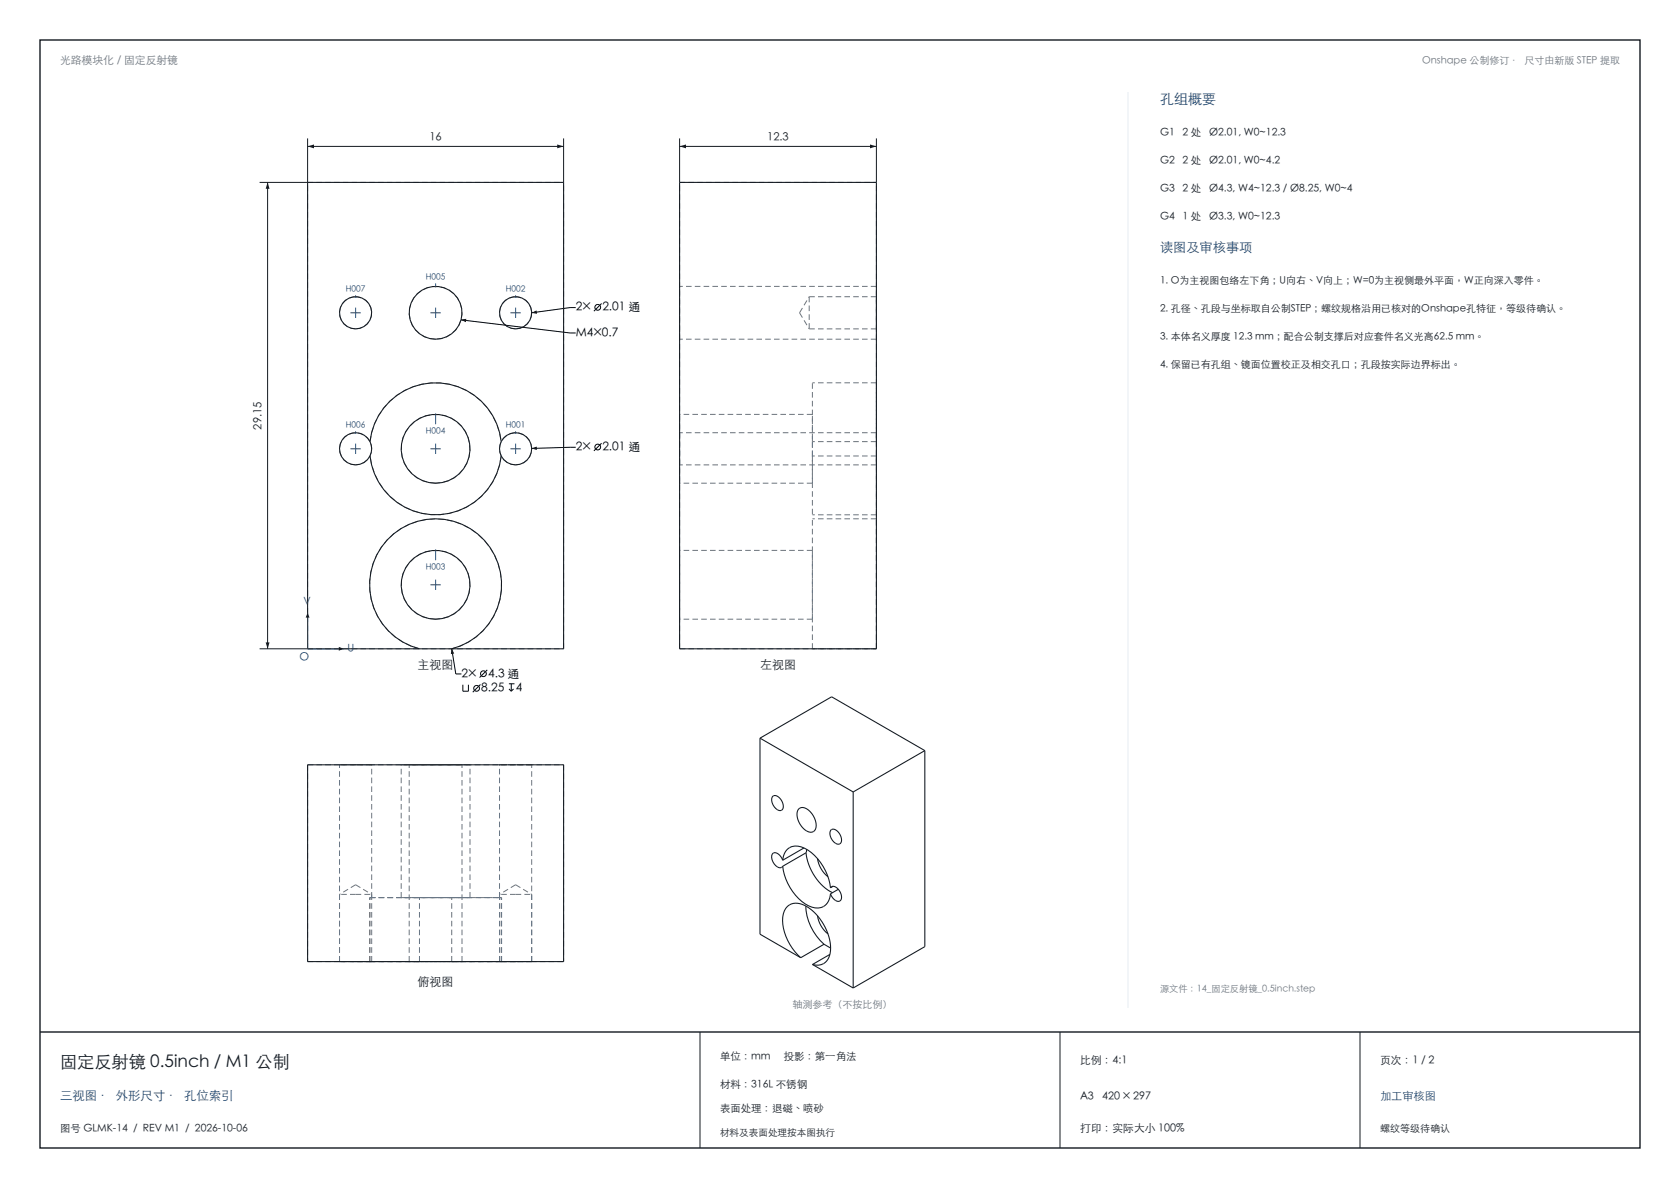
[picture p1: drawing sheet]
<svg xmlns="http://www.w3.org/2000/svg" width="420mm" height="297mm" viewBox="0 0 420 297" stroke-linecap="round" stroke-linejoin="round" font-family="sans-serif">
<path d="M10 10h400v277h-400zM10 258h400" fill="none" stroke="#141a21" stroke-width=".35"/>
<path d="M76.9 34.6v11M76.9 36.6h64M140.9 34.6v11M175 258v29M265 258v29M340 258v29" fill="none" stroke="#141a21" stroke-width=".25"/>
<g fill="none" stroke="#6b7580" stroke-width=".25" stroke-dasharray="1.4 .8" stroke-linecap="butt">
<path d="M76.9 45.6h64M169.9 45.6h49.2M88.9 74.2a4 4 0 0 1 4 4 4 4 0 0 1-4 4M128.9 74.2a4 4 0 0 1 4 4 4 4 0 0 1-4 4M199.9 78.2l2.4-4M199.9 78.2l2.4 4M202.3 74.2v8M219.1 71.6h-49.2M219.1 74.2h-16.8M88.9 82.2a4 4 0 0 1-4-4 4 4 0 0 1 4-4M108.9 84.8a6.6 6.6 0 0 1-5.9-9.5 6.6 6.6 0 0 1 11.1-1.2 6.6 6.6 0 0 1-3.8 10.5l-1.4 .2M128.9 82.2a4 4 0 0 1-4-4 4 4 0 0 1 4-4"/>
<path d="M169.9 84.8v-13.2M219.1 82.2v-8M219.1 84.8v-13.2M219.1 84.8h-49.2M219.1 82.2h-16.8M219.1 95.7h-16M88.9 116.2a4 4 0 0 1-3.6-5.7 4 4 0 0 1 6.7-.9 4 4 0 0 1-2 6.5l-1.1 .1M92.5 110.4a16.5 16.5 0 0 1 16.4-14.7 16.5 16.5 0 0 1 16.4 14.7M125.3 114a16.5 16.5 0 0 1-16.4 14.7 16.5 16.5 0 0 1-16.4-14.7M128.9 116.2a4 4 0 0 1-3.6-5.7 4 4 0 0 1 6.7-.9 4 4 0 0 1-2 6.5l-1.1 .1M169.9 116.2v-8M203.1 110.4v-14.7"/>
<path d="M203.1 114v14.7M203.1 114v-3.6M203.1 103.6h-33.2M219.1 114v14.7M219.1 114v2.2M219.1 116.2v-8M219.1 108.2v2.2M219.1 110.4v-14.7M219.1 110.4h-16M219.1 114h-16M219.1 116.2h-49.2M219.1 108.2h-49.2"/>
<path d="M108.9 120.8a8.6 8.6 0 0 1-7.7-12.4 8.6 8.6 0 0 1 14.5-1.4 8.6 8.6 0 0 1-5.2 13.6l-1.6 .2M169.9 120.8v-17.2M203.1 120.8h-33.2M203.1 120.8v-17.2M203.1 137.6h-33.2M219.1 128.7h-16M219.1 129.7h-16M108.9 154.8a8.6 8.6 0 0 1-7.7-12.4 8.6 8.6 0 0 1 14.5-1.4 8.6 8.6 0 0 1-5.2 13.6l-1.6 .2M169.9 154.8v-17.2M203.1 154.8h-33.2M203.1 154.8v-17.2M76.9 162.2h64"/>
<path d="M76.9 162.2v-116.6M104.9 162.2a16.5 16.5 0 0 1-9.6-25.4 16.5 16.5 0 0 1 27.2 0 16.5 16.5 0 0 1-9.6 25.4M140.9 162.2v-116.6M169.9 162.2h49.2M169.9 162.2v-116.6M203.1 162.2v-32.5M219.1 162.2v-32.5M219.1 162.2v-116.6M219.1 162.2h-16M76.9 191.2v49.2M76.9 191.2h64M84.9 191.2h8"/>
<path d="M88.9 191.2h-4M92.9 191.2h-4M100.3 191.2h17.2M102.3 191.2h13.2M108.9 191.2h-8.6M108.9 191.2h-6.6M115.5 191.2h-6.6M117.5 191.2h-8.6M124.9 191.2h8M128.9 191.2h-4M132.9 191.2h-4M140.9 191.2v49.2"/>
<path d="M88.9 223.6h4M88.9 223.6h-4M88.9 221.2l-4 2.4M88.9 221.2l4 2.4M92.4 224.4h33M92.5 224.4h32.8M92.5 224.4h.4M92.9 224.4v-33.2M100.3 224.4h17.2M100.3 224.4v-33.2M104.9 224.4h-12.5M108.9 224.4h-8.6"/>
<path d="M112.9 224.4h-8M117.5 224.4h-8.6M117.5 224.4v-33.2M124.9 224.4v-33.2M125.3 224.4h-.4M125.4 224.4h-12.5M128.9 223.6h4M128.9 223.6h-4M128.9 221.2l-4 2.4M128.9 221.2l4 2.4M76.9 240.4h28M84.9 240.4h8"/>
<path d="M84.9 240.4h7.6M84.9 240.4v-16.8M84.9 240.4v-49.2M88.9 240.4h-4M92.4 240.4h33M92.4 240.4v-16M92.5 240.4h-3.6M92.5 240.4v-16M92.9 240.4h-4M92.9 240.4v-16.8M102.3 240.4h13.2M102.3 240.4v-49.2"/>
<path d="M104.9 240.4h-12.5M104.9 240.4v-16M108.9 240.4h-6.6M112.9 240.4h28M112.9 240.4v-16M115.5 240.4h-6.6M115.5 240.4v-49.2M124.9 240.4h8M124.9 240.4v-16.8M125.3 240.4h-32.8M125.3 240.4h7.6M125.3 240.4v-16"/>
<path d="M125.4 240.4h-12.5M125.4 240.4v-16M128.9 240.4h-4M128.9 240.4h-3.6M132.9 240.4h-4M132.9 240.4v-16.8M132.9 240.4v-49.2"/>
</g>
<g fill="none" stroke="#141a21" stroke-width=".27">
<path d="M76.9 45.6h64v116.6h-64zM169.9 45.6h49.2v116.6h-49.2zM92.5 114a16.5 16.5 0 0 0 16.4 14.7 16.5 16.5 0 0 0 16.4-14.7M92.5 110.4a4 4 0 0 0-6.1-1.3 4 4 0 0 0 0 6.2 4 4 0 0 0 6.1-1.3M92.5 110.4a16.5 16.5 0 0 1 16.4-14.7 16.5 16.5 0 0 1 16.4 14.7M92.5 110.4a4 4 0 0 1 0 3.6M125.3 110.4a4 4 0 0 1 6.1-1.3 4 4 0 0 1 0 6.2 4 4 0 0 1-6.1-1.3M125.3 110.4a4 4 0 0 0 0 3.6M104.9 162.2a16.5 16.5 0 0 1-9.6-25.4 16.5 16.5 0 0 1 27.2 0 16.5 16.5 0 0 1-9.6 25.4M76.9 191.2h64v49.2h-64z"/>
<circle cx="88.9" cy="78.2" r="4"/>
<circle cx="108.9" cy="78.2" r="6.6"/>
<circle cx="128.9" cy="78.2" r="4"/>
<circle cx="108.9" cy="112.2" r="8.6"/>
<circle cx="108.9" cy="146.2" r="8.6"/>
</g>
<g fill="#141a21">
<path d="M76.9 36.6l1.6-.5v1z"/>
<path d="M139.3 36.1l1.6 .5-1.6 .5z"/>
</g>
<path d="M64.9 45.6h12M66.9 45.6v116.6M64.9 162.2h12" fill="none" stroke="#141a21" stroke-width=".25"/>
<g fill="#141a21">
<path d="M66.4 160.6h1l-.5 1.6z"/>
<path d="M66.9 45.6l.5 1.6h-1z"/>
</g>
<path d="M169.9 34.6v11M169.9 36.6h49.2M219.1 34.6v11" fill="none" stroke="#141a21" stroke-width=".25"/>
<g fill="#141a21">
<path d="M169.9 36.6l1.6-.5v1z"/>
<path d="M217.5 36.1l1.6 .5-1.6 .5z"/>
</g>
<path d="M76.9 153.2v9h9" fill="none" stroke="#144578" stroke-width=".25"/>
<g fill="#141a21">
<path d="M84.7 161.7l1.2 .5-1.2 .5z"/>
<path d="M76.9 153.2l.5 1.2h-1z"/>
</g>
<g fill="none" stroke="#144578" stroke-width=".25">
<path d="M87.6 78.2h2.6M88.9 76.9v2.6M107.6 78.2h2.6M108.9 76.9v2.6M127.6 78.2h2.6M128.9 76.9v2.6M87.6 112.2h2.6M88.9 110.9v2.6M107.6 112.2h2.6M108.9 110.9v2.6M127.6 112.2h2.6M128.9 107.8v.4"/>
<path d="M128.9 110.9v2.6M107.6 146.2h2.6M108.9 144.9v2.6"/>
</g>
<circle cx="128.9" cy="108.2" r=".23" fill="#144578"/>
<path d="M128.9 73.8v.4" fill="none" stroke="#144578" stroke-width=".25"/>
<circle cx="128.9" cy="74.2" r=".23" fill="#144578"/>
<path d="M108.9 137.6v2.4" fill="none" stroke="#144578" stroke-width=".25"/>
<circle cx="108.9" cy="137.6" r=".23" fill="#144578"/>
<path d="M108.9 103.6v2.4" fill="none" stroke="#144578" stroke-width=".25"/>
<circle cx="108.9" cy="103.6" r=".23" fill="#144578"/>
<path d="M108.9 70.8v.8" fill="none" stroke="#144578" stroke-width=".25"/>
<circle cx="108.9" cy="71.6" r=".23" fill="#144578"/>
<path d="M88.9 107.8v.4" fill="none" stroke="#144578" stroke-width=".25"/>
<circle cx="88.9" cy="108.2" r=".23" fill="#144578"/>
<path d="M88.9 73.8v.4" fill="none" stroke="#144578" stroke-width=".25"/>
<circle cx="88.9" cy="74.2" r=".23" fill="#144578"/>
<g fill="none" stroke="#141a21" stroke-width=".27">
<path d="M190 184.5v49l10.2 5.9M190 184.5l23.3 13.5M190 184.5l17.9-10.3 23.3 13.5M193.2 199.1a1.82 1.82 0 0 1 2.4 1.4 1.29 1.29 0 0 1-.7 2.1 2.68 2.68 0 0 1-1.7-3.5zM213.3 198v49M231.2 187.7v49l-17.9 10.3M231.2 187.7l-17.9 10.3M195.7 216.6a12.7 12.7 0 0 0 7.3 10.2 3.4 3.4 0 0 0 4.6-3.3M195.7 215.1a2.15 2.15 0 0 0-2.4-1.8 2.19 2.19 0 0 0 .6 3.1l1 .5 .5-.1 .3-.2M195.7 215.1a3.5 3.5 0 0 1 1.8-3.2 3.5 3.5 0 0 1 3.6 .2 13.1 13.1 0 0 1 6.5 9.9M199.7 202.2a1.98 1.98 0 0 1 2.9 .7 4.2 4.2 0 0 1 1 4.8 2.14 2.14 0 0 1-3-.8 3.9 3.9 0 0 1-.9-4.7zM201 212l-5.3 3.1"/>
<path d="M201.5 213.2a13.1 13.1 0 0 0 6.6 10M201.5 213.2l-5.8 3.4M201.6 212.3l-.1 .9M204.4 214.7a7.2 7.2 0 0 0 2.6 4.5M207.8 207.5a1.82 1.82 0 0 1 2.3 1.4 1.29 1.29 0 0 1-.6 2.2 2.68 2.68 0 0 1-1.7-3.6zM200.2 239.4a12.4 12.4 0 0 1-4.4-11 3.4 3.4 0 0 1 5.3-2.1 12.7 12.7 0 0 1 6.4 12 3.3 3.3 0 0 1-4.4 2.8M201.5 226.5a13.1 13.1 0 0 0 4.5 9.6M204.4 228.9a7.2 7.2 0 0 0 2.6 4.6M206 236.1l1.7 .9M206 236.1l-5.8 3.3M207.5 238.6l-4.4 2.5M207.6 222a1.13 1.13 0 0 1 1.9 .2 2.21 2.21 0 0 1 .5 3.1 2.03 2.03 0 0 1-2.4-1.8"/>
<path d="M208.3 221.6l-.7 .4M209.6 222.3l-2 1.2M203.1 241.1l10.2 5.9"/>
</g>
<path d="M282 23v229" fill="none" stroke="#e6edf2" stroke-width=".25"/>
<g fill="none" stroke="#000" stroke-width=".25">
<path d="M115.3 80l27.2 3.2h1.4M143.9 76.9h-1.4l-9.6 1.3M150.4 75.9l-1.9 1.9M143.9 111.8l-11 .3M150.4 110.8l-1.9 1.9M112.9 162.2l1 6.3h1.5M115.7 171.2v1.6h1.4v-1.6M120.1 171.1l-1.9 1.9M121.8 167.5l-1.9 1.9M127.2 170.9h1.4M127.2 172.2l.6 .6M127.8 170.9v1.9"/>
<path d="M128.4 172.2l-.6 .6"/>
<circle cx="149.4" cy="76.8" r=".72"/>
<circle cx="149.4" cy="111.8" r=".72"/>
<circle cx="119.2" cy="172.1" r=".72"/>
<circle cx="120.9" cy="168.4" r=".72"/>
</g>
<path d="M115.3 80l1.3-.3-.1 .8zM132.9 78.2l1.2-.6 .1 .8zM132.9 112.1l1.3-.5v.9zM112.9 162.2l.7 1.2-.9 .1z" fill="#000"/>
<text font-size="4.3" fill="#141a21" x="15" y="267">固定反射镜 0.5inch / M1 公制</text>
<text font-size="3.5" fill="#144578" x="290" y="26">孔组概要</text>
<text font-size="3.3" fill="#144578" x="290" y="63">读图及审核事项</text>
<text font-size="3.1" fill="#144578" x="15" y="275">三视图 · 外形尺寸 · 孔位索引</text>
<g font-size="3">
<text x="143.9" y="77.8">2×</text>
<text x="150.6" y="77.8">2.01 通</text>
<text x="143.9" y="84.1">M4×0.7</text>
<text x="143.9" y="112.7">2×</text>
<text x="150.6" y="112.7">2.01 通</text>
<text x="115.4" y="169.4">2×</text>
<text x="120.3" y="173">8.25</text>
<text x="122" y="169.4">4.3 通</text>
<text x="129" y="173">4</text>
</g>
<g font-size="3" fill="#141a21">
<text x="104.4" y="167.2">主视图</text>
<text x="190" y="167.2">左视图</text>
<text x="104.4" y="246.4">俯视图</text>
</g>
<g font-size="2.8" fill="#141a21">
<text x="107.3" y="35.3">16</text>
<text x="191.8" y="35.3">12.3</text>
<text x="65.5" y="107.4" transform="rotate(-90 65.5 107.4)">29.15</text>
</g>
<g font-size="2.8" fill="#144578">
<text x="74.9" y="165.2">O</text>
<text x="345" y="275">加工审核图</text>
</g>
<text font-size="2.7" fill="#6b7580" x="15" y="16">光路模块化 / 固定反射镜</text>
<g font-size="2.7" fill="#141a21">
<text x="270" y="266">比例：4:1</text>
<text x="345" y="266">页次：1 / 2</text>
<text x="270" y="275">A3</text>
<text x="275.5" y="275">420 × 297</text>
<text x="270" y="283">打印：实际大小 100%</text>
</g>
<g font-size="2.6" fill="#141a21">
<text x="290" y="34">G1</text>
<text x="295.7" y="34">2 处</text>
<text x="302.3" y="34">Ø2.01, W0~12.3</text>
<text x="290" y="41">G2</text>
<text x="295.7" y="41">2 处</text>
<text x="302.3" y="41">Ø2.01, W0~4.2</text>
<text x="290" y="48">G3</text>
<text x="295.7" y="48">2 处</text>
<text x="302.3" y="48">Ø4.3, W4~12.3 / Ø8.25, W0~4</text>
<text x="290" y="55">G4</text>
<text x="295.7" y="55">1 处</text>
<text x="302.3" y="55">Ø3.3, W0~12.3</text>
<text x="180" y="265">单位：mm</text>
<text x="195.9" y="265">投影：第一角法</text>
<text x="180" y="272">材料：316L 不锈钢</text>
<text x="180" y="278">表面处理：退磁、喷砂</text>
<text x="15" y="283">图号 GLMK-14 / REV M1 / 2026-10-06</text>
</g>
<g font-size="2.6" fill="#144578">
<text x="75.9" y="151.2">V</text>
<text x="86.9" y="163">U</text>
</g>
<g font-size="2.5" fill="#6b7580">
<text x="355.5" y="16">Onshape 公制修订 · 尺寸由新版 STEP 提取</text>
<text x="198.1" y="252">轴测参考（不按比例）</text>
</g>
<g font-size="2.5" fill="#141a21">
<text x="290" y="71">1. O为主视图包络左下角；U向右、V向上；W=0为主视侧最外平面，W正向深入零件。</text>
<text x="290" y="78">2. 孔径、孔段与坐标取自公制STEP；螺纹规格沿用已核对的Onshape孔特征，等级待确认。</text>
<text x="290" y="85">3. 本体名义厚度 12.3 mm；配合公制支撑后对应套件名义光高62.5 mm。</text>
<text x="290" y="92">4. 保留已有孔组、镜面位置校正及相交孔口；孔段按实际边界标出。</text>
<text x="345" y="283">螺纹等级待确认</text>
</g>
<text font-size="2.4" fill="#141a21" x="180" y="284">材料及表面处理按本图执行</text>
<text font-size="2.3" fill="#6b7580" x="290" y="248">源文件：14_固定反射镜_0.5inch.step</text>
<g font-size="2.1" fill="#144578">
<text x="106.4" y="70">H005</text>
<text x="86.4" y="73">H007</text>
<text x="126.4" y="73">H002</text>
<text x="86.4" y="107">H006</text>
<text x="126.4" y="107">H001</text>
<text x="106.4" y="108.5">H004</text>
<text x="106.4" y="142.5">H003</text>
</g>
</svg>
